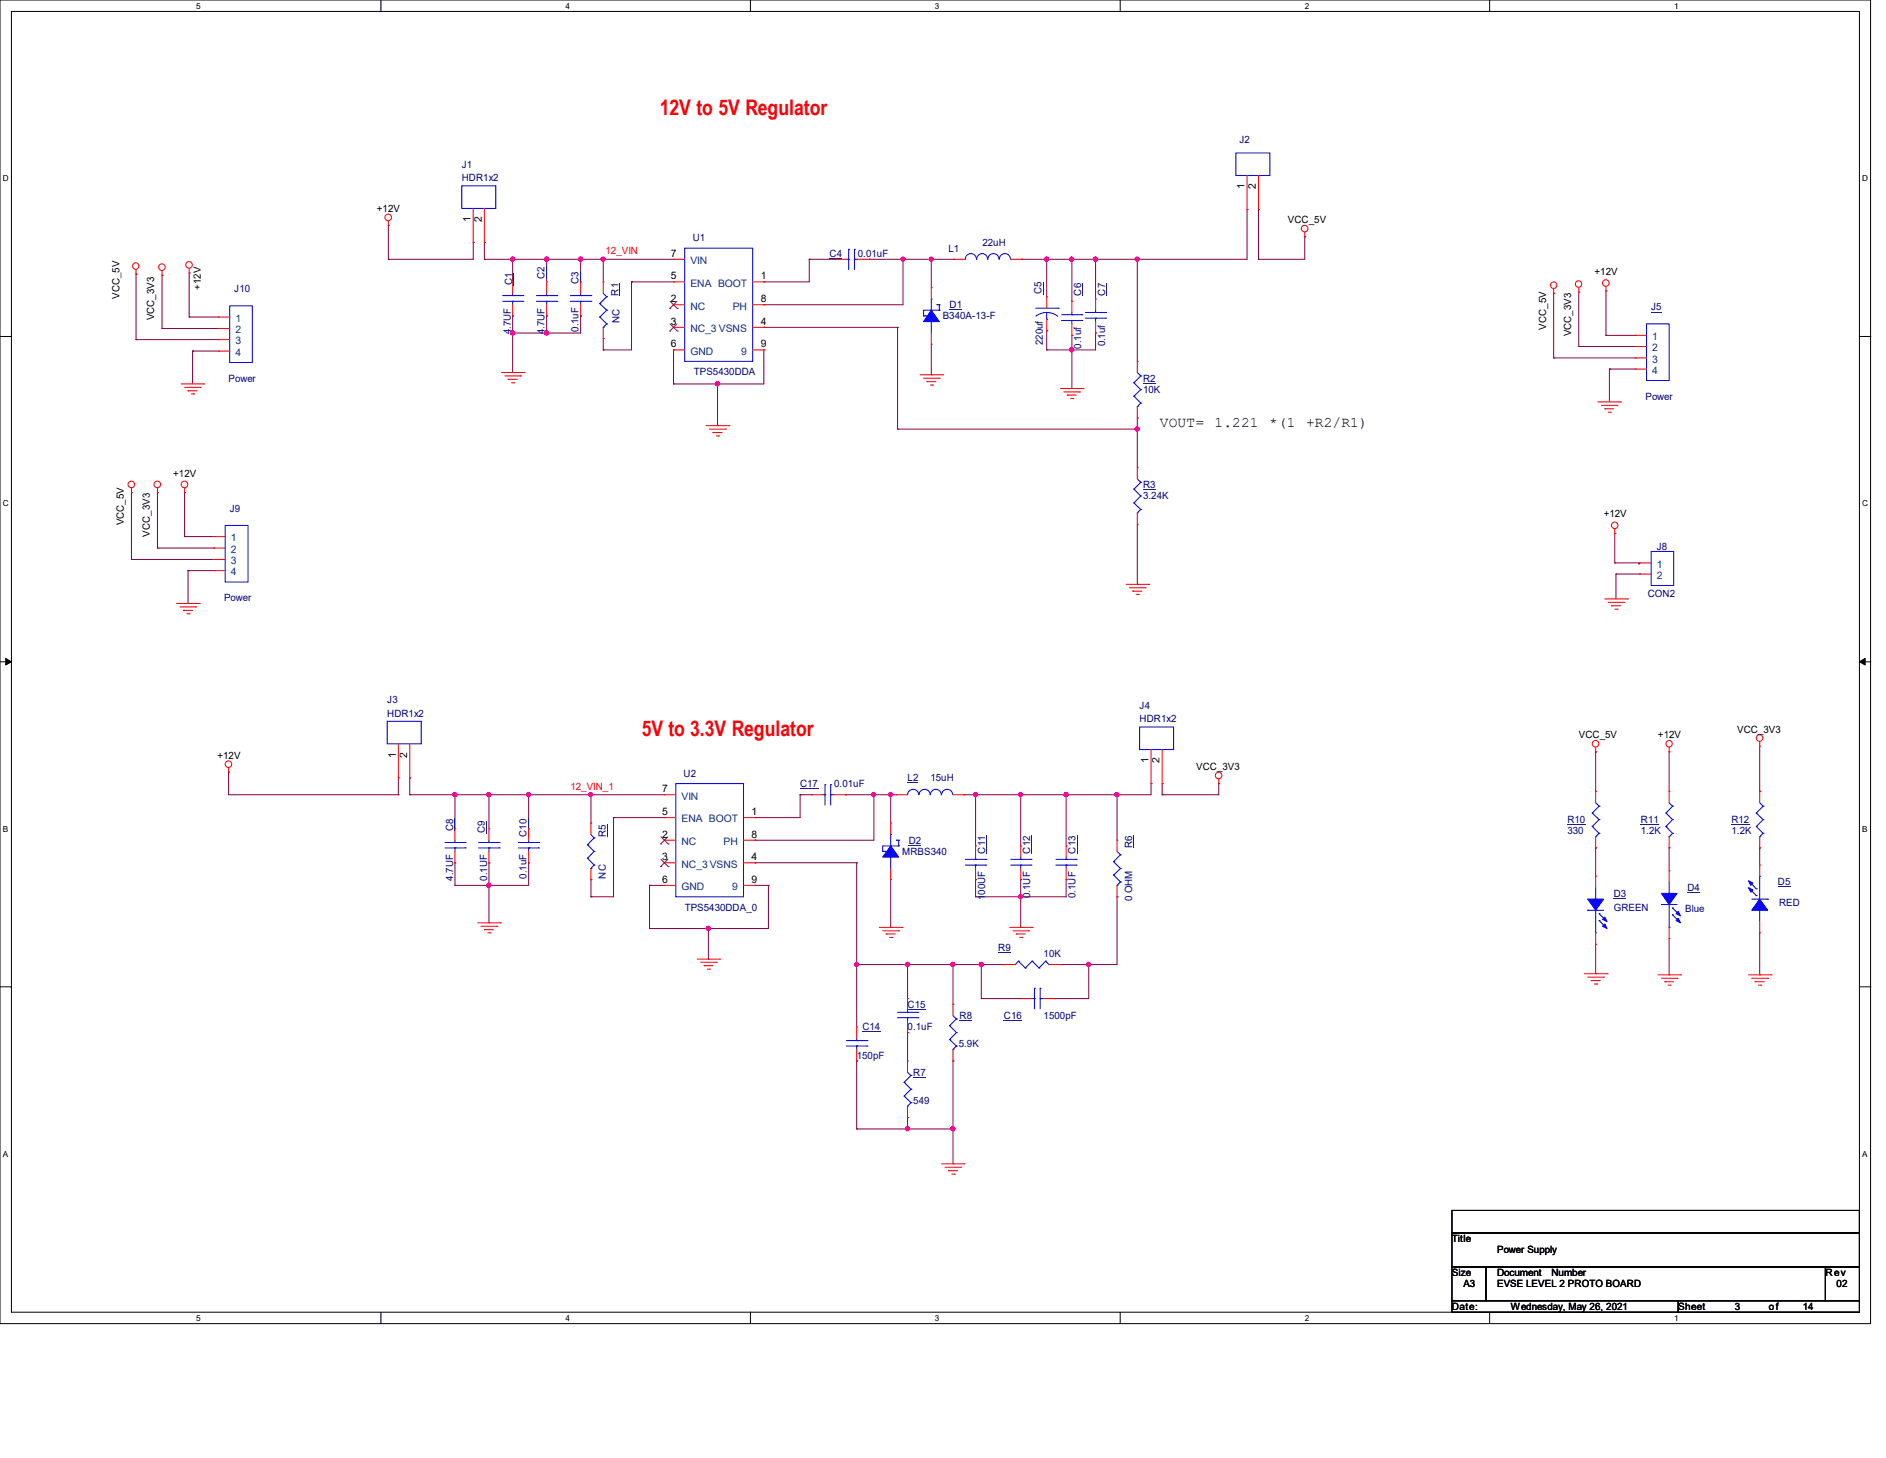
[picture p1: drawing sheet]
# OrCAD Capture schematic POWER.DSN
size A3; title: Power Supply; rev: 02; note: EVSE LEVEL 2 PROTO BOARD

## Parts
C1  4.7UF  [0805]
C2  4.7UF  [0805]
C3  0.1uF  [0603]
C4  0.01uF  [0603]
C5  220uf  [CAPPM7343X310N]
C6  0.1uf  [1206]
C7  0.1uf  [1206]
C8  4.7UF  [0805]
C9  0.1UF  [0805]
C10  0.1uF  [0603]
C11  100UF  [1206]
C12  0.1UF  [1206]
C13  0.1UF  [1206]
C14  150pF  [0603]
C15  0.1uF  [0603]
C16  1500pF  [0603]
C17  0.01uF  [0603]
D1  B340A-13-F  [DIOM5226X240N]
D2  MRBS340  [DIOM5226X240N]
D3  GREEN  [LEDSC160X80X70L45N]
D4  Blue  [LEDSC160X80X70L45N]
D5  RED  [LEDSC160X80X70L45N]
J1  HDR1x2  [hdr_1x2]
J2  HDR1x2  [hdr_1x2]
J3  HDR1x2  [hdr_1x2]
J4  HDR1x2  [hdr_1x2]
J5  Power  [TE_1546215-4]
J8  CON2  [1725656]
J9  Power  [TE_1546215-4]
J10  Power  [TE_1546215-4]
L1  22uH  [INDM1250X1250X600]
L2  15uH  [INDM1250X1250X600]
R1  NC  [0603]
R2  10K  [0603]
R3  3.24K  [0603]
R5  NC  [0603]
R6  0 OHM  [0603]
R7  549  [0603]
R8  5.9K  [0603]
R9  10K  [0603]
R10  330  [0603]
R11  1.2K  [0603]
R12  1.2K  [0603]
U1  TPS5430DDA  [SOIC127P600X170-9N]
U2  TPS5430DDA_0  [SOIC127P600X170-9N]

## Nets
+12V: J1.1 J3.1 J5.1 J8.1 J9.1 J10.1 R11.1
GND: C1.2 C2.2 C3.2 C5.2 C6.2 C7.2 C8.2 C9.2 C10.2 C11.2 C12.2 C13.2 C14.2 D1.A D2.A D3.C D4.C D5.A J5.4 J8.2 J9.4 J10.4 R3.2 R7.2 R8.2 U1.6(GND) U1.9 U2.6(GND) U2.9
VCC_3V3: J4.2 J5.2 J9.2 J10.2 R12.1
VCC_5V: J2.2 J5.3 J9.3 J10.3 R10.1
12_VIN: C1.1 C2.1 C3.1 J1.2 R1.1 U1.7(VIN)
12_VIN_1: C8.1 C9.1 C10.1 J3.2 R5.1 U2.7(VIN)
N101734: C11.1 C12.1 C13.1 J4.1 L2.2 R6.1
N19598763: D3.A R10.2
N19598787: D4.A R11.2
N19598817: D5.C R12.2
N20331542: C5.1 C6.1 C7.1 J2.1 L1.2 R2.1
N20331566: C4.1 U1.1(BOOT)
N20331570: C4.2 D1.C L1.1 U1.8(PH)
N20331693: R2.2 R3.1 U1.4(VSNS)
N20331723: R1.2 U1.5(ENA)
N20334285: C17.1 U2.1(BOOT)
N20334289: R5.2 U2.5(ENA)
N20334303: C17.2 D2.C L2.1 U2.8(PH)
N20334321: C14.1 C15.1 C16.1 R8.1 R9.1 U2.4(VSNS)
N20334349: C15.2 R7.1
N20334502: C16.2 R6.2 R9.2

Not connected (* = marked no-connect by the designer): U1 2(NC)* 3(NC)*; U2 2(NC)* 3(NC)*

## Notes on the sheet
- 12V to 5V Regulator
- VOUT= 1.221 *(1 +R2/R1)
- 12V to 3.3V Regulator
